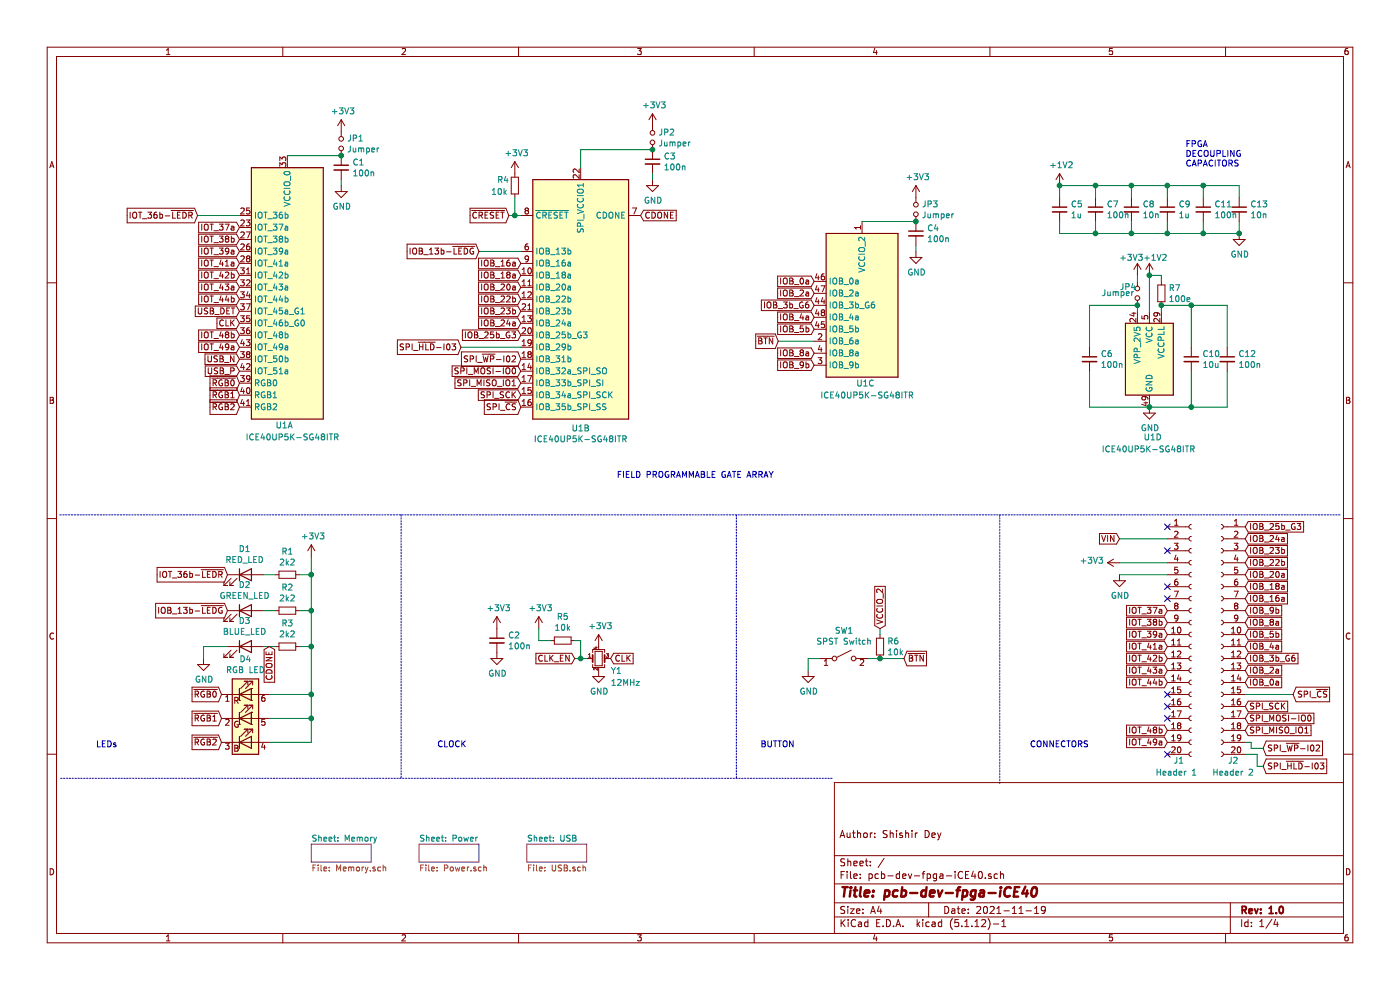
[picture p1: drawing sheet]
EESchema Schematic File Version 4
EELAYER 30 0
EELAYER END
$Descr A4 11693 8268
encoding utf-8
Sheet 1 4
Title "pcb-dev-fpga-iCE40"
Date "2021-11-19"
Rev "1.0"
Comp ""
Comment1 "Author: Shishir Dey"
Comment2 ""
Comment3 ""
Comment4 ""
$EndDescr
$Comp
L FPGA_Lattice:ICE40UP5K-SG48ITR U1
U 1 1
P 2400 2400
F 0 "U1" H 2300 1250 50  0000 L CNN
F 1 "ICE40UP5K-SG48ITR" H 2050 1150 50  0000 L CNN
F 2 "Package_DFN_QFN:QFN-48-1EP_7x7mm_P0.5mm_EP5.6x5.6mm" H 2400 1050 50  0001 C CNN
F 3 "http://www.latticesemi.com/Products/FPGAandCPLD/iCE40Ultra" H 2000 3400 50  0001 C CNN
	1    2400 2400
	1    0    0    -1  
$EndComp
$Comp
L FPGA_Lattice:ICE40UP5K-SG48ITR U1
U 3 1
P 7200 2550
F 0 "U1" H 7150 1900 50  0000 L CNN
F 1 "ICE40UP5K-SG48ITR" H 6850 1800 50  0000 L CNN
F 2 "Package_DFN_QFN:QFN-48-1EP_7x7mm_P0.5mm_EP5.6x5.6mm" H 7200 1200 50  0001 C CNN
F 3 "http://www.latticesemi.com/Products/FPGAandCPLD/iCE40Ultra" H 6800 3550 50  0001 C CNN
	3    7200 2550
	1    0    0    -1  
$EndComp
$Comp
L FPGA_Lattice:ICE40UP5K-SG48ITR U1
U 4 1
P 9600 3000
F 0 "U1" H 9550 2350 50  0000 L CNN
F 1 "ICE40UP5K-SG48ITR" H 9200 2250 50  0000 L CNN
F 2 "Package_DFN_QFN:QFN-48-1EP_7x7mm_P0.5mm_EP5.6x5.6mm" H 9600 1650 50  0001 C CNN
F 3 "http://www.latticesemi.com/Products/FPGAandCPLD/iCE40Ultra" H 9200 4000 50  0001 C CNN
	4    9600 3000
	1    0    0    -1  
$EndComp
$Comp
L Device:Crystal_GND24_Small Y1
U 1 1
P 5000 5500
F 0 "Y1" H 5100 5400 50  0000 L CNN
F 1 "12MHz" H 5100 5300 50  0000 L CNN
F 2 "" H 5000 5500 50  0001 C CNN
F 3 "~" H 5000 5500 50  0001 C CNN
	1    5000 5500
	1    0    0    -1  
$EndComp
$Comp
L Switch:SW_SPST SW1
U 1 1
P 7050 5500
F 0 "SW1" H 7050 5735 50  0000 C CNN
F 1 "SPST Switch" H 7050 5644 50  0000 C CNN
F 2 "" H 7050 5500 50  0001 C CNN
F 3 "~" H 7050 5500 50  0001 C CNN
	1    7050 5500
	1    0    0    -1  
$EndComp
$Comp
L Device:R_Small R6
U 1 1
P 7350 5400
F 0 "R6" H 7409 5446 50  0000 L CNN
F 1 "10k" H 7409 5355 50  0000 L CNN
F 2 "" H 7350 5400 50  0001 C CNN
F 3 "~" H 7350 5400 50  0001 C CNN
	1    7350 5400
	1    0    0    -1  
$EndComp
$Comp
L power:GND #PWR013
U 1 1
P 6750 5600
F 0 "#PWR013" H 6750 5350 50  0001 C CNN
F 1 "GND" H 6755 5427 50  0000 C CNN
F 2 "" H 6750 5600 50  0001 C CNN
F 3 "" H 6750 5600 50  0001 C CNN
	1    6750 5600
	1    0    0    -1  
$EndComp
Wire Wire Line
	6750 5600 6750 5500
Wire Wire Line
	6750 5500 6850 5500
Text GLabel 7350 5250 1    50   Input ~ 0
VCCIO_2
Wire Wire Line
	7350 5250 7350 5300
Wire Wire Line
	7350 5500 7250 5500
Text GLabel 7550 5500 2    50   Input ~ 0
~BTN
Wire Wire Line
	7550 5500 7350 5500
Connection ~ 7350 5500
$Comp
L Device:LED D1
U 1 1
P 2050 4800
F 0 "D1" H 2043 5017 50  0000 C CNN
F 1 "RED_LED" H 2043 4926 50  0000 C CNN
F 2 "" H 2050 4800 50  0001 C CNN
F 3 "~" H 2050 4800 50  0001 C CNN
	1    2050 4800
	1    0    0    -1  
$EndComp
$Comp
L Device:LED D2
U 1 1
P 2050 5100
F 0 "D2" H 2043 5317 50  0000 C CNN
F 1 "GREEN_LED" H 2043 5226 50  0000 C CNN
F 2 "" H 2050 5100 50  0001 C CNN
F 3 "~" H 2050 5100 50  0001 C CNN
	1    2050 5100
	1    0    0    -1  
$EndComp
$Comp
L Device:LED D3
U 1 1
P 2050 5400
F 0 "D3" H 2043 5617 50  0000 C CNN
F 1 "BLUE_LED" H 2043 5526 50  0000 C CNN
F 2 "" H 2050 5400 50  0001 C CNN
F 3 "~" H 2050 5400 50  0001 C CNN
	1    2050 5400
	1    0    0    -1  
$EndComp
$Comp
L Device:R_Small R1
U 1 1
P 2400 4800
F 0 "R1" V 2204 4800 50  0000 C CNN
F 1 "2k2" V 2295 4800 50  0000 C CNN
F 2 "" H 2400 4800 50  0001 C CNN
F 3 "~" H 2400 4800 50  0001 C CNN
	1    2400 4800
	0    1    1    0   
$EndComp
$Comp
L Device:R_Small R2
U 1 1
P 2400 5100
F 0 "R2" V 2204 5100 50  0000 C CNN
F 1 "2k2" V 2295 5100 50  0000 C CNN
F 2 "" H 2400 5100 50  0001 C CNN
F 3 "~" H 2400 5100 50  0001 C CNN
	1    2400 5100
	0    1    1    0   
$EndComp
$Comp
L Device:R_Small R3
U 1 1
P 2400 5400
F 0 "R3" V 2204 5400 50  0000 C CNN
F 1 "2k2" V 2295 5400 50  0000 C CNN
F 2 "" H 2400 5400 50  0001 C CNN
F 3 "~" H 2400 5400 50  0001 C CNN
	1    2400 5400
	0    1    1    0   
$EndComp
$Comp
L Device:LED_RGB D4
U 1 1
P 2050 6000
F 0 "D4" H 2050 6497 50  0000 C CNN
F 1 "RGB LED" H 2050 6406 50  0000 C CNN
F 2 "" H 2050 5950 50  0001 C CNN
F 3 "~" H 2050 5950 50  0001 C CNN
	1    2050 6000
	1    0    0    -1  
$EndComp
$Comp
L power:GND #PWR01
U 1 1
P 1700 5500
F 0 "#PWR01" H 1700 5250 50  0001 C CNN
F 1 "GND" H 1705 5327 50  0000 C CNN
F 2 "" H 1700 5500 50  0001 C CNN
F 3 "" H 1700 5500 50  0001 C CNN
	1    1700 5500
	1    0    0    -1  
$EndComp
Wire Wire Line
	1700 5500 1700 5400
Wire Wire Line
	1700 5400 1900 5400
$Comp
L power:+3V3 #PWR02
U 1 1
P 2600 4650
F 0 "#PWR02" H 2600 4500 50  0001 C CNN
F 1 "+3V3" H 2615 4823 50  0000 C CNN
F 2 "" H 2600 4650 50  0001 C CNN
F 3 "" H 2600 4650 50  0001 C CNN
	1    2600 4650
	1    0    0    -1  
$EndComp
Wire Wire Line
	2600 4650 2600 4800
Wire Wire Line
	2600 6000 2250 6000
Wire Wire Line
	2250 5800 2600 5800
Connection ~ 2600 5800
Wire Wire Line
	2500 5400 2600 5400
Connection ~ 2600 5400
Wire Wire Line
	2600 5400 2600 5800
Wire Wire Line
	2600 5100 2500 5100
Connection ~ 2600 5100
Wire Wire Line
	2600 5100 2600 5400
Wire Wire Line
	2500 4800 2600 4800
Connection ~ 2600 4800
Wire Wire Line
	2600 4800 2600 5100
Wire Wire Line
	2300 4800 2200 4800
Wire Wire Line
	2200 5100 2300 5100
Wire Wire Line
	2300 5400 2200 5400
Text GLabel 1900 5100 0    50   Input ~ 0
IOB_13b-~LEDG
Text GLabel 1900 4800 0    50   Input ~ 0
IOT_36b-~LEDR
Text GLabel 1850 5800 0    50   Input ~ 0
~RGB0
Text GLabel 1850 6000 0    50   Input ~ 0
~RGB1
Text GLabel 1850 6200 0    50   Input ~ 0
~RGB2
Wire Wire Line
	2250 6200 2600 6200
Wire Wire Line
	2600 5800 2600 6000
Connection ~ 2600 6000
Wire Wire Line
	2600 6000 2600 6200
Text GLabel 2250 5400 3    50   Input ~ 0
CDONE
$Comp
L power:+3V3 #PWR014
U 1 1
P 7650 1650
F 0 "#PWR014" H 7650 1500 50  0001 C CNN
F 1 "+3V3" H 7665 1823 50  0000 C CNN
F 2 "" H 7650 1650 50  0001 C CNN
F 3 "" H 7650 1650 50  0001 C CNN
	1    7650 1650
	1    0    0    -1  
$EndComp
$Comp
L Device:C_Small C4
U 1 1
P 7650 1950
F 0 "C4" H 7742 1996 50  0000 L CNN
F 1 "100n" H 7742 1905 50  0000 L CNN
F 2 "" H 7650 1950 50  0001 C CNN
F 3 "~" H 7650 1950 50  0001 C CNN
	1    7650 1950
	1    0    0    -1  
$EndComp
$Comp
L power:GND #PWR015
U 1 1
P 7650 2100
F 0 "#PWR015" H 7650 1850 50  0001 C CNN
F 1 "GND" H 7655 1927 50  0000 C CNN
F 2 "" H 7650 2100 50  0001 C CNN
F 3 "" H 7650 2100 50  0001 C CNN
	1    7650 2100
	1    0    0    -1  
$EndComp
Wire Wire Line
	7650 2100 7650 2050
Wire Wire Line
	7650 1850 7200 1850
$Comp
L power:+3V3 #PWR03
U 1 1
P 2850 1100
F 0 "#PWR03" H 2850 950 50  0001 C CNN
F 1 "+3V3" H 2865 1273 50  0000 C CNN
F 2 "" H 2850 1100 50  0001 C CNN
F 3 "" H 2850 1100 50  0001 C CNN
	1    2850 1100
	1    0    0    -1  
$EndComp
$Comp
L Device:C_Small C1
U 1 1
P 2850 1400
F 0 "C1" H 2942 1446 50  0000 L CNN
F 1 "100n" H 2942 1355 50  0000 L CNN
F 2 "" H 2850 1400 50  0001 C CNN
F 3 "~" H 2850 1400 50  0001 C CNN
	1    2850 1400
	1    0    0    -1  
$EndComp
$Comp
L power:GND #PWR04
U 1 1
P 2850 1550
F 0 "#PWR04" H 2850 1300 50  0001 C CNN
F 1 "GND" H 2855 1377 50  0000 C CNN
F 2 "" H 2850 1550 50  0001 C CNN
F 3 "" H 2850 1550 50  0001 C CNN
	1    2850 1550
	1    0    0    -1  
$EndComp
Wire Wire Line
	2850 1550 2850 1500
Wire Wire Line
	2850 1300 2400 1300
$Comp
L power:+3V3 #PWR011
U 1 1
P 5450 1050
F 0 "#PWR011" H 5450 900 50  0001 C CNN
F 1 "+3V3" H 5465 1223 50  0000 C CNN
F 2 "" H 5450 1050 50  0001 C CNN
F 3 "" H 5450 1050 50  0001 C CNN
	1    5450 1050
	1    0    0    -1  
$EndComp
$Comp
L Device:C_Small C3
U 1 1
P 5450 1350
F 0 "C3" H 5542 1396 50  0000 L CNN
F 1 "100n" H 5542 1305 50  0000 L CNN
F 2 "" H 5450 1350 50  0001 C CNN
F 3 "~" H 5450 1350 50  0001 C CNN
	1    5450 1350
	1    0    0    -1  
$EndComp
$Comp
L power:GND #PWR012
U 1 1
P 5450 1500
F 0 "#PWR012" H 5450 1250 50  0001 C CNN
F 1 "GND" H 5455 1327 50  0000 C CNN
F 2 "" H 5450 1500 50  0001 C CNN
F 3 "" H 5450 1500 50  0001 C CNN
	1    5450 1500
	1    0    0    -1  
$EndComp
Wire Wire Line
	5450 1500 5450 1450
Wire Wire Line
	4850 1250 4850 1400
Wire Wire Line
	4850 1250 5450 1250
$Comp
L power:GND #PWR021
U 1 1
P 9600 3400
F 0 "#PWR021" H 9600 3150 50  0001 C CNN
F 1 "GND" H 9605 3227 50  0000 C CNN
F 2 "" H 9600 3400 50  0001 C CNN
F 3 "" H 9600 3400 50  0001 C CNN
	1    9600 3400
	1    0    0    -1  
$EndComp
Text GLabel 1650 1800 0    50   Input ~ 0
IOT_36b-~LEDR
Text GLabel 2000 1900 0    50   Input ~ 0
IOT_37a
Text GLabel 2000 2000 0    50   Input ~ 0
IOT_38b
Text GLabel 2000 2100 0    50   Input ~ 0
IOT_39a
Text GLabel 2000 2200 0    50   Input ~ 0
IOT_41a
Text GLabel 2000 2300 0    50   Input ~ 0
IOT_42b
Text GLabel 2000 2400 0    50   Input ~ 0
IOT_43a
Text GLabel 2000 2500 0    50   Input ~ 0
IOT_44b
Text GLabel 2000 2800 0    50   Input ~ 0
IOT_48b
Text GLabel 2000 2900 0    50   Input ~ 0
IOT_49a
Text GLabel 2000 3000 0    50   Input ~ 0
USB_N
Text GLabel 2000 3100 0    50   Input ~ 0
USB_P
Text GLabel 2000 2700 0    50   Input ~ 0
CLK
Text GLabel 2000 3200 0    50   Input ~ 0
~RGB0
Text GLabel 2000 3300 0    50   Input ~ 0
~RGB1
Text GLabel 2000 3400 0    50   Input ~ 0
~RGB2
Text GLabel 5350 1800 2    50   Input ~ 0
CDONE
Text GLabel 4250 1800 0    50   Input ~ 0
~CRESET
Text GLabel 4000 2100 0    50   Input ~ 0
IOB_13b-~LEDG
Text GLabel 4350 2200 0    50   Input ~ 0
IOB_16a
Text GLabel 4350 2300 0    50   Input ~ 0
IOB_18a
Text GLabel 4350 2400 0    50   Input ~ 0
IOB_20a
Text GLabel 4350 2500 0    50   Input ~ 0
IOB_22b
Text GLabel 4350 2600 0    50   Input ~ 0
IOB_23b
Text GLabel 4350 2700 0    50   Input ~ 0
IOB_24a
Text GLabel 4350 2800 0    50   Input ~ 0
IOB_25b_G3
Text GLabel 6800 2350 0    50   Input ~ 0
IOB_0a
Text GLabel 6800 2450 0    50   Input ~ 0
IOB_2a
Text GLabel 6800 2650 0    50   Input ~ 0
IOB_4a
Text GLabel 6800 2750 0    50   Input ~ 0
IOB_5b
Text GLabel 6800 2950 0    50   Input ~ 0
IOB_8a
Text GLabel 6800 3050 0    50   Input ~ 0
IOB_9b
Text GLabel 6800 2550 0    50   Input ~ 0
IOB_3b_G6
$Sheet
S 2600 7050 500  150 
U 619C3B29
F0 "Memory" 50
F1 "Memory.sch" 50
$EndSheet
$Sheet
S 3500 7050 500  150 
U 619C4170
F0 "Power" 50
F1 "Power.sch" 50
$EndSheet
$Sheet
S 4400 7050 500  150 
U 619C47B3
F0 "USB" 50
F1 "USB.sch" 50
$EndSheet
$Comp
L Connector:Conn_01x20_Female J1
U 1 1
P 9950 5300
F 0 "J1" H 9800 4250 50  0000 L CNN
F 1 "Header 1" H 9650 4150 50  0000 L CNN
F 2 "" H 9950 5300 50  0001 C CNN
F 3 "~" H 9950 5300 50  0001 C CNN
	1    9950 5300
	1    0    0    -1  
$EndComp
$Comp
L Connector:Conn_01x20_Female J2
U 1 1
P 10200 5300
F 0 "J2" H 10100 4250 50  0000 C CNN
F 1 "Header 2" H 10100 4150 50  0000 C CNN
F 2 "" H 10200 5300 50  0001 C CNN
F 3 "~" H 10200 5300 50  0001 C CNN
	1    10200 5300
	-1   0    0    -1  
$EndComp
Text GLabel 4800 5500 0    50   Input ~ 0
CLK_EN
$Comp
L Device:R_Small R5
U 1 1
P 4700 5350
F 0 "R5" V 4896 5350 50  0000 C CNN
F 1 "10k" V 4805 5350 50  0000 C CNN
F 2 "" H 4700 5350 50  0001 C CNN
F 3 "~" H 4700 5350 50  0001 C CNN
	1    4700 5350
	0    -1   -1   0   
$EndComp
$Comp
L power:+3V3 #PWR08
U 1 1
P 4500 5250
F 0 "#PWR08" H 4500 5100 50  0001 C CNN
F 1 "+3V3" H 4515 5423 50  0000 C CNN
F 2 "" H 4500 5250 50  0001 C CNN
F 3 "" H 4500 5250 50  0001 C CNN
	1    4500 5250
	1    0    0    -1  
$EndComp
Wire Wire Line
	4800 5500 4850 5500
Wire Wire Line
	4800 5350 4850 5350
Wire Wire Line
	4850 5350 4850 5500
Connection ~ 4850 5500
Wire Wire Line
	4850 5500 4900 5500
Wire Wire Line
	4500 5350 4600 5350
Wire Wire Line
	4500 5250 4500 5350
$Comp
L power:GND #PWR010
U 1 1
P 5000 5600
F 0 "#PWR010" H 5000 5350 50  0001 C CNN
F 1 "GND" H 5005 5427 50  0000 C CNN
F 2 "" H 5000 5600 50  0001 C CNN
F 3 "" H 5000 5600 50  0001 C CNN
	1    5000 5600
	1    0    0    -1  
$EndComp
Text GLabel 5100 5500 2    50   Input ~ 0
CLK
$Comp
L power:+3V3 #PWR09
U 1 1
P 5000 5400
F 0 "#PWR09" H 5000 5250 50  0001 C CNN
F 1 "+3V3" H 5015 5573 50  0000 C CNN
F 2 "" H 5000 5400 50  0001 C CNN
F 3 "" H 5000 5400 50  0001 C CNN
	1    5000 5400
	1    0    0    -1  
$EndComp
$Comp
L Device:C_Small C2
U 1 1
P 4150 5350
F 0 "C2" H 4242 5396 50  0000 L CNN
F 1 "100n" H 4242 5305 50  0000 L CNN
F 2 "" H 4150 5350 50  0001 C CNN
F 3 "~" H 4150 5350 50  0001 C CNN
	1    4150 5350
	1    0    0    -1  
$EndComp
$Comp
L power:GND #PWR06
U 1 1
P 4150 5450
F 0 "#PWR06" H 4150 5200 50  0001 C CNN
F 1 "GND" H 4155 5277 50  0000 C CNN
F 2 "" H 4150 5450 50  0001 C CNN
F 3 "" H 4150 5450 50  0001 C CNN
	1    4150 5450
	1    0    0    -1  
$EndComp
$Comp
L power:+3V3 #PWR05
U 1 1
P 4150 5250
F 0 "#PWR05" H 4150 5100 50  0001 C CNN
F 1 "+3V3" H 4165 5423 50  0000 C CNN
F 2 "" H 4150 5250 50  0001 C CNN
F 3 "" H 4150 5250 50  0001 C CNN
	1    4150 5250
	1    0    0    -1  
$EndComp
Text GLabel 3850 2900 0    50   Input ~ 0
SPI_~HLD~-I03
Text GLabel 4350 3300 0    50   Input ~ 0
SPI_SCK
Text GLabel 4350 3100 0    50   Input ~ 0
SPI_MOSI-IO0
Text GLabel 4350 3200 0    50   Input ~ 0
SPI_MISO_IO1
Text GLabel 4350 3000 0    50   Input ~ 0
SPI_~WP~-I02
Text GLabel 4350 3400 0    50   Input ~ 0
SPI_~CS
Wire Wire Line
	3850 2900 4350 2900
Text GLabel 6500 2850 0    50   Input ~ 0
~BTN
Wire Wire Line
	6500 2850 6800 2850
Wire Wire Line
	4000 2100 4350 2100
Wire Wire Line
	1650 1800 2000 1800
Text GLabel 2000 2600 0    50   Input ~ 0
USB_DET
$Comp
L Device:C_Small C5
U 1 1
P 8850 1750
F 0 "C5" H 8942 1796 50  0000 L CNN
F 1 "1u" H 8942 1705 50  0000 L CNN
F 2 "" H 8850 1750 50  0001 C CNN
F 3 "~" H 8850 1750 50  0001 C CNN
	1    8850 1750
	1    0    0    -1  
$EndComp
$Comp
L Device:C_Small C7
U 1 1
P 9150 1750
F 0 "C7" H 9242 1796 50  0000 L CNN
F 1 "100n" H 9242 1705 50  0000 L CNN
F 2 "" H 9150 1750 50  0001 C CNN
F 3 "~" H 9150 1750 50  0001 C CNN
	1    9150 1750
	1    0    0    -1  
$EndComp
$Comp
L Device:C_Small C8
U 1 1
P 9450 1750
F 0 "C8" H 9542 1796 50  0000 L CNN
F 1 "10n" H 9542 1705 50  0000 L CNN
F 2 "" H 9450 1750 50  0001 C CNN
F 3 "~" H 9450 1750 50  0001 C CNN
	1    9450 1750
	1    0    0    -1  
$EndComp
$Comp
L Device:C_Small C9
U 1 1
P 9750 1750
F 0 "C9" H 9842 1796 50  0000 L CNN
F 1 "1u" H 9842 1705 50  0000 L CNN
F 2 "" H 9750 1750 50  0001 C CNN
F 3 "~" H 9750 1750 50  0001 C CNN
	1    9750 1750
	1    0    0    -1  
$EndComp
$Comp
L Device:C_Small C11
U 1 1
P 10050 1750
F 0 "C11" H 10142 1796 50  0000 L CNN
F 1 "100n" H 10142 1705 50  0000 L CNN
F 2 "" H 10050 1750 50  0001 C CNN
F 3 "~" H 10050 1750 50  0001 C CNN
	1    10050 1750
	1    0    0    -1  
$EndComp
$Comp
L Device:C_Small C13
U 1 1
P 10350 1750
F 0 "C13" H 10442 1796 50  0000 L CNN
F 1 "10n" H 10442 1705 50  0000 L CNN
F 2 "" H 10350 1750 50  0001 C CNN
F 3 "~" H 10350 1750 50  0001 C CNN
	1    10350 1750
	1    0    0    -1  
$EndComp
$Comp
L power:GND #PWR022
U 1 1
P 10350 1950
F 0 "#PWR022" H 10350 1700 50  0001 C CNN
F 1 "GND" H 10355 1777 50  0000 C CNN
F 2 "" H 10350 1950 50  0001 C CNN
F 3 "" H 10350 1950 50  0001 C CNN
	1    10350 1950
	1    0    0    -1  
$EndComp
$Comp
L power:+1V2 #PWR016
U 1 1
P 8850 1550
F 0 "#PWR016" H 8850 1400 50  0001 C CNN
F 1 "+1V2" H 8865 1723 50  0000 C CNN
F 2 "" H 8850 1550 50  0001 C CNN
F 3 "" H 8850 1550 50  0001 C CNN
	1    8850 1550
	1    0    0    -1  
$EndComp
Wire Wire Line
	8850 1550 9150 1550
Wire Wire Line
	10350 1550 10350 1650
Wire Wire Line
	10350 1950 10050 1950
Wire Wire Line
	8850 1950 8850 1850
Wire Wire Line
	8850 1650 8850 1550
Connection ~ 8850 1550
Wire Wire Line
	9150 1650 9150 1550
Connection ~ 9150 1550
Wire Wire Line
	9150 1550 9450 1550
Wire Wire Line
	9150 1850 9150 1950
Connection ~ 9150 1950
Wire Wire Line
	9150 1950 8850 1950
Wire Wire Line
	9450 1850 9450 1950
Connection ~ 9450 1950
Wire Wire Line
	9450 1950 9150 1950
Wire Wire Line
	9450 1650 9450 1550
Connection ~ 9450 1550
Wire Wire Line
	9450 1550 9750 1550
Wire Wire Line
	9750 1650 9750 1550
Connection ~ 9750 1550
Wire Wire Line
	9750 1550 10050 1550
Wire Wire Line
	9750 1850 9750 1950
Connection ~ 9750 1950
Wire Wire Line
	9750 1950 9450 1950
Wire Wire Line
	10050 1850 10050 1950
Connection ~ 10050 1950
Wire Wire Line
	10050 1950 9750 1950
Wire Wire Line
	10350 1850 10350 1950
Connection ~ 10350 1950
Wire Wire Line
	10050 1650 10050 1550
Connection ~ 10050 1550
Wire Wire Line
	10050 1550 10350 1550
$Comp
L power:+1V2 #PWR020
U 1 1
P 9600 2300
F 0 "#PWR020" H 9600 2150 50  0001 C CNN
F 1 "+1V2" H 9650 2450 50  0000 C CNN
F 2 "" H 9600 2300 50  0001 C CNN
F 3 "" H 9600 2300 50  0001 C CNN
	1    9600 2300
	1    0    0    -1  
$EndComp
$Comp
L Device:R_Small R7
U 1 1
P 9700 2450
F 0 "R7" H 9759 2496 50  0000 L CNN
F 1 "100e" H 9759 2405 50  0000 L CNN
F 2 "" H 9700 2450 50  0001 C CNN
F 3 "~" H 9700 2450 50  0001 C CNN
	1    9700 2450
	1    0    0    -1  
$EndComp
Wire Wire Line
	9600 2300 9600 2600
Wire Wire Line
	9700 2550 9700 2600
Wire Wire Line
	9600 2300 9700 2300
Wire Wire Line
	9700 2300 9700 2350
Connection ~ 9600 2300
$Comp
L power:+3V3 #PWR019
U 1 1
P 9500 2300
F 0 "#PWR019" H 9500 2150 50  0001 C CNN
F 1 "+3V3" H 9450 2450 50  0000 C CNN
F 2 "" H 9500 2300 50  0001 C CNN
F 3 "" H 9500 2300 50  0001 C CNN
	1    9500 2300
	1    0    0    -1  
$EndComp
$Comp
L Device:Jumper_NO_Small JP4
U 1 1
P 9500 2450
F 0 "JP4" V 9550 2600 50  0000 R CNN
F 1 "Jumper" V 9500 2750 50  0000 R CNN
F 2 "" H 9500 2450 50  0001 C CNN
F 3 "~" H 9500 2450 50  0001 C CNN
	1    9500 2450
	0    -1   -1   0   
$EndComp
$Comp
L Device:C_Small C10
U 1 1
P 9950 3000
F 0 "C10" H 10042 3046 50  0000 L CNN
F 1 "10u" H 10042 2955 50  0000 L CNN
F 2 "" H 9950 3000 50  0001 C CNN
F 3 "~" H 9950 3000 50  0001 C CNN
	1    9950 3000
	1    0    0    -1  
$EndComp
$Comp
L Device:C_Small C12
U 1 1
P 10250 3000
F 0 "C12" H 10342 3046 50  0000 L CNN
F 1 "100n" H 10342 2955 50  0000 L CNN
F 2 "" H 10250 3000 50  0001 C CNN
F 3 "~" H 10250 3000 50  0001 C CNN
	1    10250 3000
	1    0    0    -1  
$EndComp
$Comp
L Device:C_Small C6
U 1 1
P 9100 3000
F 0 "C6" H 9192 3046 50  0000 L CNN
F 1 "100n" H 9192 2955 50  0000 L CNN
F 2 "" H 9100 3000 50  0001 C CNN
F 3 "~" H 9100 3000 50  0001 C CNN
	1    9100 3000
	1    0    0    -1  
$EndComp
Wire Wire Line
	9500 2300 9500 2350
Wire Wire Line
	9500 2550 9500 2600
Wire Wire Line
	9500 2550 9100 2550
Wire Wire Line
	9100 2550 9100 2900
Connection ~ 9500 2550
Wire Wire Line
	9100 3100 9100 3400
Wire Wire Line
	9100 3400 9600 3400
Connection ~ 9600 3400
Wire Wire Line
	10250 2900 10250 2550
Wire Wire Line
	10250 2550 9950 2550
Connection ~ 9700 2550
Wire Wire Line
	10250 3100 10250 3400
Wire Wire Line
	10250 3400 9950 3400
Wire Wire Line
	9950 3100 9950 3400
Connection ~ 9950 3400
Wire Wire Line
	9950 3400 9600 3400
Wire Wire Line
	9950 2550 9950 2900
Connection ~ 9950 2550
Wire Wire Line
	9950 2550 9700 2550
Wire Notes Line
	500  4300 11200 4300
Wire Notes Line
	6950 6500 500  6500
Wire Notes Line
	3350 4300 3350 6500
Wire Notes Line
	6150 4300 6150 6500
Wire Notes Line
	8350 4300 8350 6550
Text Notes 5150 4000 0    50   ~ 0
FIELD PROGRAMMABLE GATE ARRAY
Text Notes 800  6250 0    50   ~ 0
LEDs
Text Notes 3650 6250 0    50   ~ 0
CLOCK
Text Notes 6350 6250 0    50   ~ 0
BUTTON
Text Notes 8600 6250 0    50   ~ 0
CONNECTORS
Text Notes 9900 1400 0    50   ~ 0
FPGA\nDECOUPLING\nCAPACITORS
$Comp
L power:+3V3 #PWR017
U 1 1
P 9350 4700
F 0 "#PWR017" H 9350 4550 50  0001 C CNN
F 1 "+3V3" V 9365 4828 50  0000 L CNN
F 2 "" H 9350 4700 50  0001 C CNN
F 3 "" H 9350 4700 50  0001 C CNN
	1    9350 4700
	0    -1   -1   0   
$EndComp
$Comp
L power:GND #PWR018
U 1 1
P 9350 4800
F 0 "#PWR018" H 9350 4550 50  0001 C CNN
F 1 "GND" H 9355 4627 50  0000 C CNN
F 2 "" H 9350 4800 50  0001 C CNN
F 3 "" H 9350 4800 50  0001 C CNN
	1    9350 4800
	1    0    0    -1  
$EndComp
Wire Wire Line
	9350 4800 9750 4800
Wire Wire Line
	9350 4700 9750 4700
NoConn ~ 9750 4400
NoConn ~ 9750 4600
Text GLabel 9750 5100 0    50   Input ~ 0
IOT_37a
Text GLabel 9750 5200 0    50   Input ~ 0
IOT_38b
Text GLabel 9750 5300 0    50   Input ~ 0
IOT_39a
Text GLabel 9750 5400 0    50   Input ~ 0
IOT_41a
Text GLabel 9750 5500 0    50   Input ~ 0
IOT_42b
Text GLabel 9750 5600 0    50   Input ~ 0
IOT_43a
Text GLabel 9750 5700 0    50   Input ~ 0
IOT_44b
Text GLabel 9750 6100 0    50   Input ~ 0
IOT_48b
Text GLabel 9750 6200 0    50   Input ~ 0
IOT_49a
Text GLabel 10400 5000 2    50   Input ~ 0
IOB_16a
Text GLabel 10400 4900 2    50   Input ~ 0
IOB_18a
Text GLabel 10400 4800 2    50   Input ~ 0
IOB_20a
Text GLabel 10400 4700 2    50   Input ~ 0
IOB_22b
Text GLabel 10400 4600 2    50   Input ~ 0
IOB_23b
Text GLabel 10400 4500 2    50   Input ~ 0
IOB_24a
Text GLabel 10400 4400 2    50   Input ~ 0
IOB_25b_G3
Text GLabel 10400 5700 2    50   Input ~ 0
IOB_0a
Text GLabel 10400 5600 2    50   Input ~ 0
IOB_2a
Text GLabel 10400 5400 2    50   Input ~ 0
IOB_4a
Text GLabel 10400 5300 2    50   Input ~ 0
IOB_5b
Text GLabel 10400 5500 2    50   Input ~ 0
IOB_3b_G6
Text GLabel 10400 5200 2    50   Input ~ 0
IOB_8a
Text GLabel 10400 5100 2    50   Input ~ 0
IOB_9b
NoConn ~ 9750 5800
NoConn ~ 9750 5900
NoConn ~ 9750 6000
NoConn ~ 9750 6300
Wire Wire Line
	9350 4500 9750 4500
Text GLabel 9350 4500 0    50   Input ~ 0
VIN
NoConn ~ 9750 4900
NoConn ~ 9750 5000
$Comp
L FPGA_Lattice:ICE40UP5K-SG48ITR U1
U 2 1
P 4850 2500
F 0 "U1" H 4850 1425 50  0000 C CNN
F 1 "ICE40UP5K-SG48ITR" H 4850 1334 50  0000 C CNN
F 2 "Package_DFN_QFN:QFN-48-1EP_7x7mm_P0.5mm_EP5.6x5.6mm" H 4850 1150 50  0001 C CNN
F 3 "http://www.latticesemi.com/Products/FPGAandCPLD/iCE40Ultra" H 4450 3500 50  0001 C CNN
	2    4850 2500
	1    0    0    -1  
$EndComp
$Comp
L Device:R_Small R4
U 1 1
P 4300 1550
F 0 "R4" H 4150 1600 50  0000 L CNN
F 1 "10k" H 4100 1500 50  0000 L CNN
F 2 "" H 4300 1550 50  0001 C CNN
F 3 "~" H 4300 1550 50  0001 C CNN
	1    4300 1550
	1    0    0    -1  
$EndComp
$Comp
L power:+3V3 #PWR07
U 1 1
P 4300 1450
F 0 "#PWR07" H 4300 1300 50  0001 C CNN
F 1 "+3V3" H 4315 1623 50  0000 C CNN
F 2 "" H 4300 1450 50  0001 C CNN
F 3 "" H 4300 1450 50  0001 C CNN
	1    4300 1450
	1    0    0    -1  
$EndComp
Wire Wire Line
	4250 1800 4300 1800
Wire Wire Line
	4300 1650 4300 1800
Connection ~ 4300 1800
Wire Wire Line
	4300 1800 4350 1800
$Comp
L Device:Jumper_NO_Small JP1
U 1 1
P 2850 1200
F 0 "JP1" V 2804 1248 50  0000 L CNN
F 1 "Jumper" V 2895 1248 50  0000 L CNN
F 2 "" H 2850 1200 50  0001 C CNN
F 3 "~" H 2850 1200 50  0001 C CNN
	1    2850 1200
	0    1    1    0   
$EndComp
Connection ~ 2850 1300
$Comp
L Device:Jumper_NO_Small JP2
U 1 1
P 5450 1150
F 0 "JP2" V 5404 1198 50  0000 L CNN
F 1 "Jumper" V 5495 1198 50  0000 L CNN
F 2 "" H 5450 1150 50  0001 C CNN
F 3 "~" H 5450 1150 50  0001 C CNN
	1    5450 1150
	0    1    1    0   
$EndComp
Connection ~ 5450 1250
$Comp
L Device:Jumper_NO_Small JP3
U 1 1
P 7650 1750
F 0 "JP3" V 7604 1798 50  0000 L CNN
F 1 "Jumper" V 7695 1798 50  0000 L CNN
F 2 "" H 7650 1750 50  0001 C CNN
F 3 "~" H 7650 1750 50  0001 C CNN
	1    7650 1750
	0    1    1    0   
$EndComp
Connection ~ 7650 1850
Text GLabel 10400 5900 2    50   Input ~ 0
SPI_SCK
Text GLabel 10400 6000 2    50   Input ~ 0
SPI_MOSI-IO0
Text GLabel 10400 6100 2    50   Input ~ 0
SPI_MISO_IO1
Text GLabel 10550 6250 2    50   Input ~ 0
SPI_~WP~-I02
Text GLabel 10800 5800 2    50   Input ~ 0
SPI_~CS
Text GLabel 10550 6400 2    50   Input ~ 0
SPI_~HLD~-I03
Wire Wire Line
	10800 5800 10400 5800
Wire Wire Line
	10550 6250 10450 6250
Wire Wire Line
	10450 6250 10450 6200
Wire Wire Line
	10450 6200 10400 6200
Wire Wire Line
	10500 6300 10400 6300
Wire Wire Line
	10550 6400 10500 6400
Wire Wire Line
	10500 6400 10500 6300
$EndSCHEMATC
